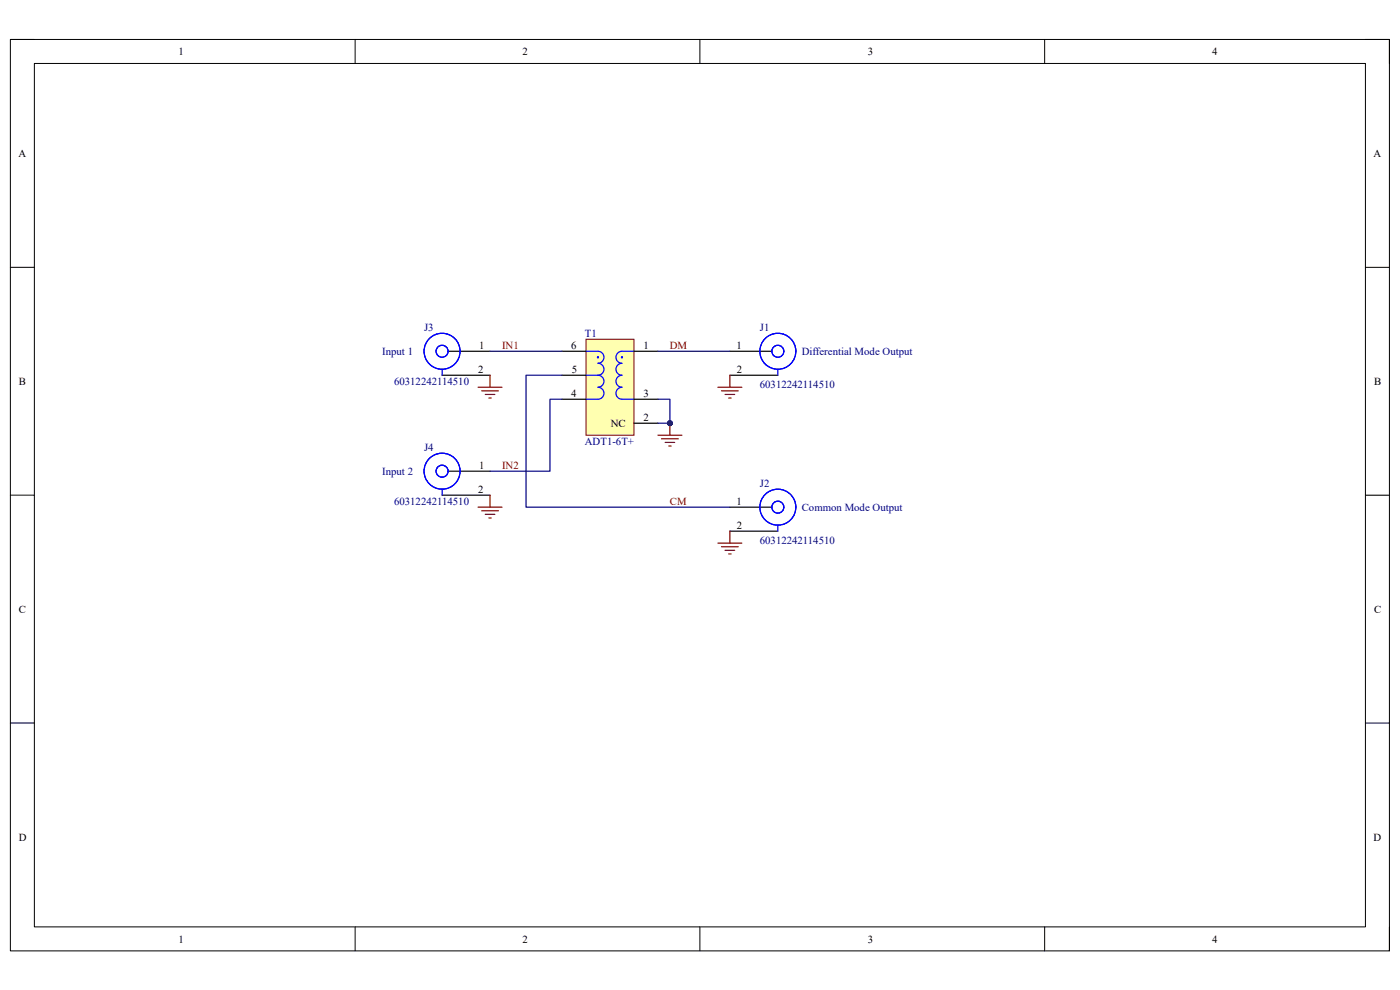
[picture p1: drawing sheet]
# Altium project LISN_Mate.PrjPcb
1 sheet, 5 parts. Net scope: global (net labels, ports and power ports of the same name join across sheets).
Board file: LISN_Mate.PcbDoc

## Sheet LISN_Mate.SchDoc
size A4; SheetNumber: 1; SheetTotal: 1

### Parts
J1  60312242114510  [60312242114510]
J2  60312242114510  [60312242114510]
J3  60312242114510  [60312242114510]
J4  60312242114510  [60312242114510]
T1  ADT1-6T+  [FP-CD637]

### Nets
GND: J1.2(RF_GND) J2.2(RF_GND) J3.2(RF_GND) J4.2(RF_GND) T1.2(NC) T1.3
CM: J2.1(RF) T1.5
DM: J1.1(RF) T1.1
IN1: J3.1(RF) T1.6
IN2: J4.1(RF) T1.4

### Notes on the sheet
- (near J3) Input 1
- (near J1) Differential Mode Output
- (near J4) Input 2
- (near J2) Common Mode Output

## Assembly variants
Main: all parts fitted
